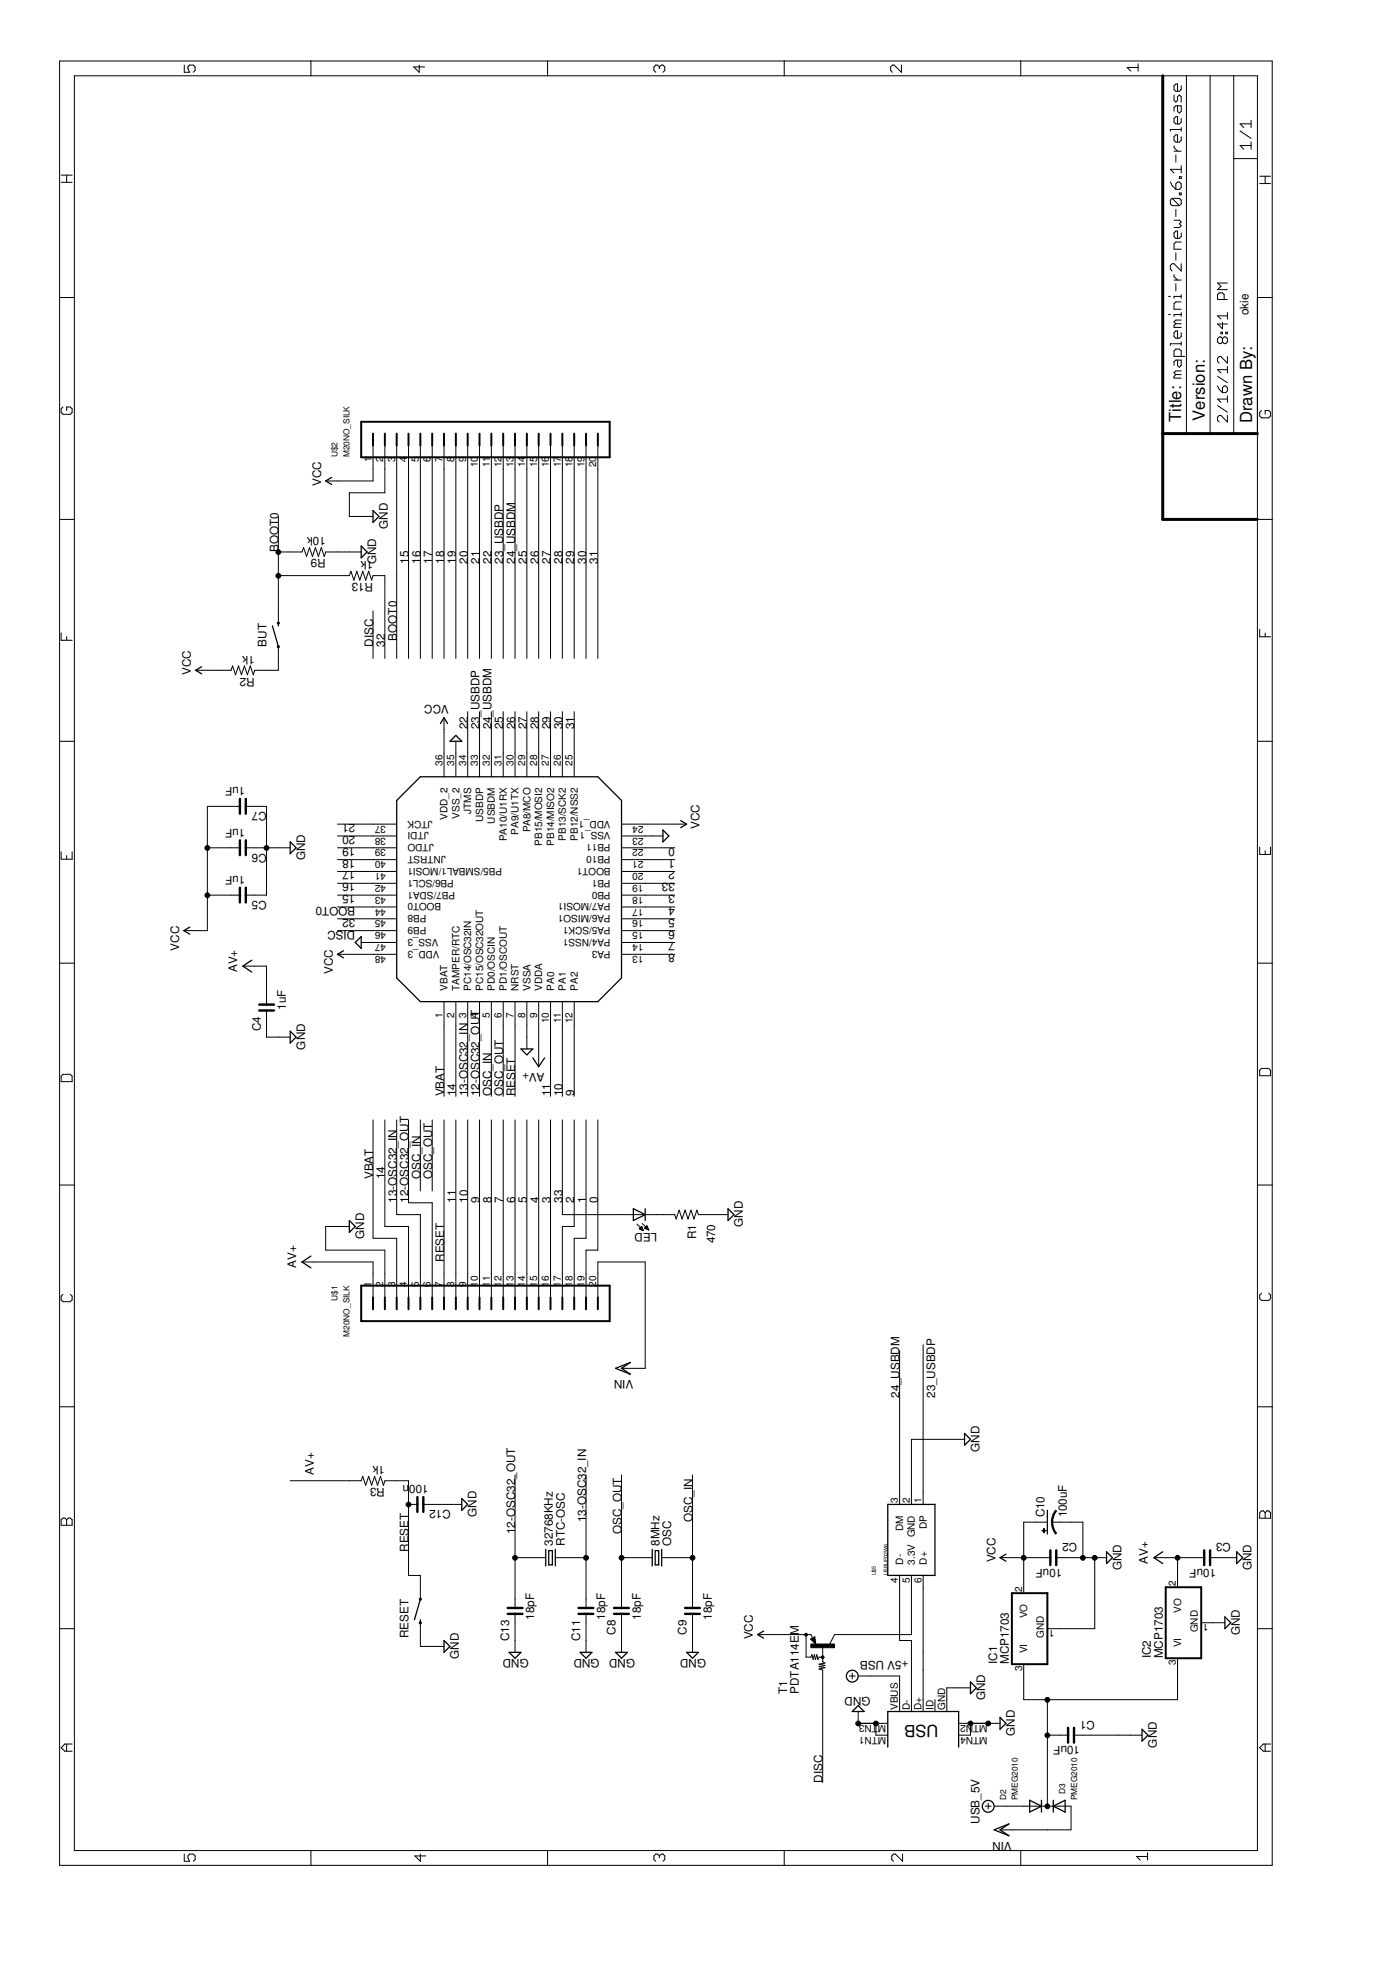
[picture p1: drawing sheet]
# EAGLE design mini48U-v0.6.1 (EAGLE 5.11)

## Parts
BUT  SWITCH-MOMENTARY-2-SMD-1101NE  [TACTILE-SWITCH-1101NE]
C1  10uF  C_0805  [C0805]
C2  10uF  C_0805  [C0805]
C3  10uF  C_0805  [C0805]
C4  1uF  C_0402  [C0402]
C5  1uF  C_0402  [C0402]
C6  1uF  C_0402  [C0402]
C7  1uF  C_0402  [C0402]
C8  18pF  C_0402  [C0402]
C9  18pF  C_0402  [C0402]
C10  100uF  CAP_POL3528  [EIA3528]
C11  18pF  C_0402  [C0402]
C12  100n  C_0402  [C0402]
C13  18pF  C_0402  [C0402]
D2  PMEG2010  DIODESOD-323  [SOD-323]
D3  PMEG2010  DIODESOD-323  [SOD-323]
IC1  MCP1703  [SOT23-3]
IC2  MCP1703  [SOT23-3]
LED  LED  LEDKA-3528ASYC  [KA-3528ASYC]
OSC  8MHz  CRYSTALTC38H  [TC38H]
R1  470  R_0402  [R0402]
R2  1k  R_0402  [R0402]
R3  1k  R_0402  [R0402]
R9  10k  R_0402  [R0402]
R13  1k  R_0402  [R0402]
RESET  SWITCH-MOMENTARY-2-SMD-1101NE  [TACTILE-SWITCH-1101NE]
RTC-OSC  32768KHz  CRYSTALTC26H  [TC26H]
T1  PDTA114EM  PNP-DRIVERSOT723  [SOT-723]
U$1  M20NO_SILK  [1X20_NO_SILK]
U$2  M20NO_SILK  [1X20_NO_SILK]
U$4  STM32F103_48  [LQFP48-7X7]
U$5  USBUF02W6  [SC70-6]
USB  USB-MINIB-5PIN  [USB-MINIB]

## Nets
0: U$1.19 U$4.22(PB11)
1: U$1.18 U$4.21(PB10)
2: U$1.17 U$4.20(BOOT1)
3: U$1.16 U$4.18(PB0)
4: U$1.15 U$4.17(PA7/MOSI1)
5: U$1.14 U$4.16(PA6/MISO1)
6: U$1.13 U$4.15(PA5/SCK1)
7: U$1.12 U$4.14(PA4/NSS1)
8: U$1.11 U$4.13(PA3)
9: U$1.10 U$4.12(PA2)
10: U$1.9 U$4.11(PA1)
11: U$1.8 U$4.10(PA0)
12-OSC32_OUT: C13.1 RTC-OSC.1 U$1.6 U$4.4(PC15/OSC32OUT)
13-OSC32_IN: C11.1 RTC-OSC.2 U$1.5 U$4.3(PC14/OSC32IN)
14: U$1.4 U$4.2(TAMPER/RTC)
15: U$2.4 U$4.43(PB7/SDA1)
16: U$2.5 U$4.42(PB6/SCL1)
17: U$2.6 U$4.41(PB5/SMBAL1/MOSI1)
18: U$2.7 U$4.40(JNTRST)
19: U$2.8 U$4.39(JTDO)
20: U$2.9 U$4.38(JTDI)
21: U$2.10 U$4.37(JTCK)
22: U$2.11 U$4.34(JTMS)
23_USBDP: U$2.12 U$4.33(USBDP) U$5.1(DP)
24_USBDM: U$2.13 U$4.32(USBDM) U$5.3(DM)
25: U$2.14 U$4.31(PA10/U1RX)
26: U$2.15 U$4.30(PA9/U1TX)
27: U$2.16 U$4.29(PA8/MCO)
28: U$2.17 U$4.28(PB15/MOSI2)
29: U$2.18 U$4.27(PB14/MISO2)
30: U$2.19 U$4.26(PB13/SCK2)
31: U$2.20 U$4.25(PB12/NSS2)
32: R13.1 U$4.45(PB8)
33: LED.A U$4.19(PB1)
+5V/2 [vcc]: D2.A USB.VBUS ; supply symbol labelled USB_5V, +5V USB
AV+ [vcc]: C3.1 C4.1 IC2.2(VO) R3.2 U$1.1 U$4.9(VDDA)
BOOT0: BUT.P$2 R9.2 R13.2 U$2.3 U$4.44(BOOT0)
DGND: C1.2 C2.2 C3.2 C4.2 C5.2 C6.2 C7.2 C8.2 C9.2 C10.C(-) C11.2 C12.2 C13.2 IC1.1(GND) IC2.1(GND) R1.1 R9.1 RESET.P$2 U$1.2 U$2.2 U$4.8(VSSA) U$4.23(VSS_1) U$4.35(VSS_2) U$4.47(VSS_3) U$5.2(GND) USB.GND USB.MTN1(MTN2) USB.MTN2(MTN3) USB.MTN3(MTN1) USB.MTN4 ; supply symbol labelled GND
DISC: T1.1(B) U$4.46(PB9)
N$1: BUT.P$1 R2.1
N$2: LED.C R1.2
N$5 [vcc]: C1.1 D2.C D3.C IC1.3(VI) IC2.3(VI)
N$6: T1.3(C) U$5.5(3.3V)
N$14: U$5.4(D-) USB.D-
N$17: U$5.6(D+) USB.D+
OSC_IN: C9.1 OSC.2 U$4.5(PD0/OSCIN)
OSC_OUT: C8.1 OSC.1 U$4.6(PD1/OSCOUT)
RESET: C12.1 R3.1 RESET.P$1 U$1.7 U$4.7(NRST)
VBAT: U$1.3 U$4.1(VBAT)
VCC [vcc]: C2.1 C5.1 C6.1 C7.1 C10.A(+) IC1.2(VO) R2.2 T1.2(E) U$2.1 U$4.24(VDD_1) U$4.36(VDD_2) U$4.48(VDD_3)
VIN [vcc]: D3.A U$1.20
Unconnected: USB.ID

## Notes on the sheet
- BOOT0
- okie
